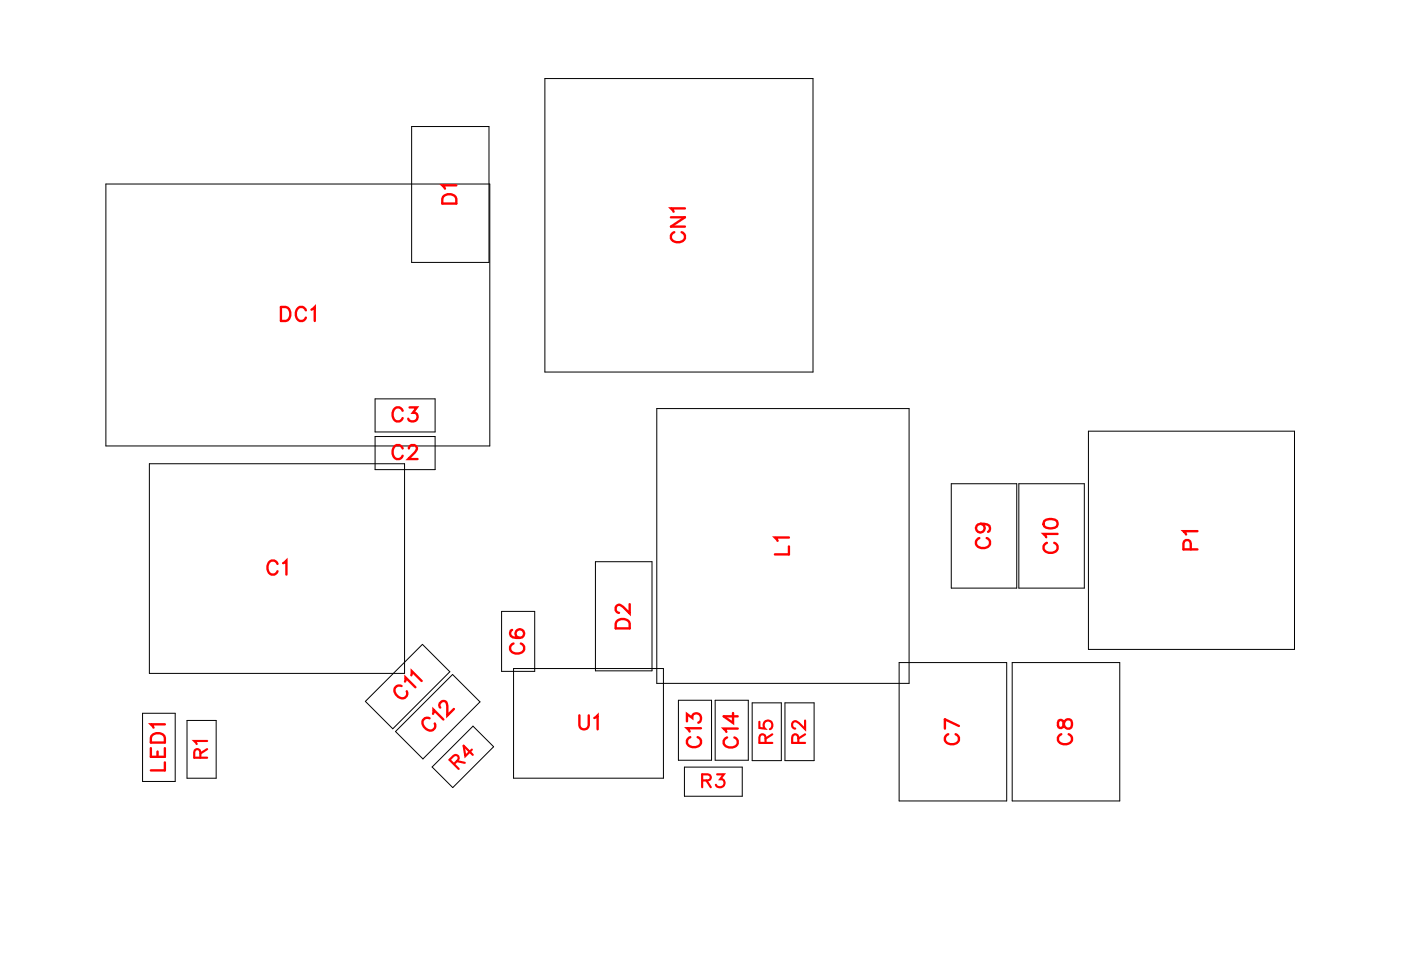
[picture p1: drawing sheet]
<svg xmlns="http://www.w3.org/2000/svg" width="71mm" height="48mm" viewBox="0 0 71 48" stroke-linecap="round" stroke-linejoin="round" font-family="sans-serif">
<g fill="none" stroke="#000" stroke-width=".05">
<path d="M5.4 9.3h19.4v13.3h-19.4zM20.8 6.4h3.9v6.9h-3.9zM27.5 4h13.6v14.8h-13.6zM7.2 36.1h1.7v3.4h-1.7zM7.6 23.5h12.9v10.6h-12.9zM9.5 36.4h1.4v3h-1.4zM19 20.2h3v1.7h-3zM19 22.1h3v1.7h-3zM21.4 32.6l1.3 1.4-2.8 2.9-1.4-1.4zM22.9 34.1l1.4 1.4-2.9 2.9-1.4-1.4zM23.9 36.7l1.1 1.1-2.1 2-1.1-1zM25.4 30.9h1.6v3.1h-1.6z"/>
<path d="M26 33.8h7.5v5.6h-7.5zM30.1 28.4h2.9v5.5h-2.9zM33.2 20.7h12.8v13.9h-12.8zM34.3 35.4h1.7v3.1h-1.7zM34.6 38.8h2.9v1.5h-2.9zM36.2 35.4h1.6v3.1h-1.6zM38 35.6h1.5v2.9h-1.5zM39.7 35.6h1.5v2.9h-1.5zM45.5 33.5h5.4v7h-5.4zM48.1 24.5h3.3v5.2h-3.3zM51.2 33.5h5.4v7h-5.4zM51.5 24.5h3.3v5.2h-3.3z"/>
<path d="M55 21.8h10.4v11h-10.4z"/>
</g>
<g fill="none" stroke="#f00" stroke-width=".12">
<path d="M14.2 15.5h.2a.38 .38 0 0 1 .3 .4 .38 .38 0 0 1-.3 .3h-.2zM15.5 15.7a.26 .26 0 0 0-.3-.2 .26 .26 0 0 0-.2 .3v.2a.26 .26 0 0 0 .2 .2 .26 .26 0 0 0 .3-.1M15.7 15.7l.2-.2v.7M22.5 9.9l.1-.1 .4 .1 .1 .4h-.7zM23.1 9.4h-.7l.1 .1M33.9 11h.7l-.7 .5h.7M34.1 11.7a.26 .26 0 0 0-.2 .3 .26 .26 0 0 0 .3 .3h.2a.26 .26 0 0 0 .2-.3 .26 .26 0 0 0-.1-.3M34.6 10.5h-.7l.1 .2M7.6 37.8v.5h.7v-.5M7.7 37.2a.39 .39 0 0 1 .6 .1v.3h-.7zM8 38v.3M8.3 36.6h-.7l.2 .2"/>
<path d="M8.3 38.6v.4h-.7M14 28.5a.26 .26 0 0 0-.3-.1 .26 .26 0 0 0-.2 .2v.2a.26 .26 0 0 0 .2 .3 .26 .26 0 0 0 .3-.2M14.3 28.5l.2-.1v.7M20.3 34.7a.26 .26 0 0 0-.3 .1 .26 .26 0 0 0 0 .3l.1 .1a.26 .26 0 0 0 .4 .1 .26 .26 0 0 0 .1-.3M20.4 22.7a.26 .26 0 0 0-.3-.2 .26 .26 0 0 0-.3 .3v.2a.26 .26 0 0 0 .3 .2 .26 .26 0 0 0 .3-.1M20.4 20.8a.26 .26 0 0 0-.3-.2 .26 .26 0 0 0-.3 .3v.1a.26 .26 0 0 0 .3 .3 .26 .26 0 0 0 .3-.2M20.5 34.5v-.2l.5 .5M20.7 22.7l.1-.2h.1l.2 .1-.1 .3-.4 .3h.5M20.7 20.6h.4l-.2 .3a.24 .24 0 0 1 .1 .4 .24 .24 0 0 1-.4-.1M20.8 34.2v-.3l.5 .5M21.7 36.3a.26 .26 0 0 0-.3 .1 .26 .26 0 0 0 0 .4l.1 .1a.26 .26 0 0 0 .4 0 .26 .26 0 0 0 .1-.3M21.9 36.1v-.2l.5 .5"/>
<path d="M22.3 35.8l-.1-.2 .1-.1h.2l.1 .2v.5l.3-.3M25.9 31.9h-.1a.35 .35 0 0 0 .3 .4 .35 .35 0 0 0 .4-.2 .22 .22 0 0 0-.2-.3 .22 .22 0 0 0-.2 .2 .22 .22 0 0 0 .2 .3M26 32.6a.26 .26 0 0 0-.2 .2 .26 .26 0 0 0 .3 .3h.1a.26 .26 0 0 0 .3-.3 .26 .26 0 0 0-.2-.2M29.3 36.2v.5l.2 .2 .2-.1 .1-.6M30 36.3l.2-.1v.7M31.2 31.4l.2-.1 .3 .1 .1 .4h-.7zM31.8 30.6v.4l-.3-.3-.2-.1-.2 .1v.2l.2 .1M34.7 36.5v-.4l.3 .2a.24 .24 0 0 1 .4-.2 .25 .25 0 0 1-.1 .5M34.9 37.3a.26 .26 0 0 0-.2 .3 .26 .26 0 0 0 .3 .2h.2a.26 .26 0 0 0 .2-.2 .26 .26 0 0 0-.1-.3M35.4 36.8h-.7l.2 .2M36.8 37.3a.26 .26 0 0 0-.2 .3 .26 .26 0 0 0 .3 .2h.1a.26 .26 0 0 0 .3-.2 .26 .26 0 0 0-.2-.3M37.1 36.1v.5l-.5-.4h.7"/>
<path d="M37.3 36.9h-.7l.1 .1M39.9 27.2h-.7l.1 .2M39.9 27.6v.4h-.7M47.9 37.1a.26 .26 0 0 0-.1 .3 .26 .26 0 0 0 .2 .2h.2a.26 .26 0 0 0 .3-.2 .26 .26 0 0 0-.2-.3M48.5 36.7l-.7-.3v.5M49.5 27.2a.26 .26 0 0 0-.2 .3 .26 .26 0 0 0 .3 .2h.2a.26 .26 0 0 0 .2-.2 .26 .26 0 0 0-.1-.3M49.6 26.5a.22 .22 0 0 1 .2 .3 .22 .22 0 0 1-.4 .1 .22 .22 0 0 1 0-.4h.2a.34 .34 0 0 1 .4 .3l-.1 .1M52.8 26.4l.3-.1a.3 .3 0 0 1 .4 .2 .38 .38 0 0 1-.4 .2 .38 .38 0 0 1-.3-.2zM52.9 27.5a.26 .26 0 0 0-.2 .3 .26 .26 0 0 0 .3 .2h.2a.26 .26 0 0 0 .3-.2 .26 .26 0 0 0-.2-.3M53.5 27h-.7l.1 .2M53.5 36.5v.3h.1l.4-.4a.24 .24 0 0 1 .2 .2 .24 .24 0 0 1-.2 .3l-.2-.1-.1-.3zM53.6 37.1a.26 .26 0 0 0-.1 .3 .26 .26 0 0 0 .3 .2h.1a.26 .26 0 0 0 .3-.2 .26 .26 0 0 0-.2-.3"/>
<path d="M60.2 27.8v-.4h-.3l-.1 .4h.7M60.5 26.9h-.7l.2 .1"/>
</g>
<g fill="none" stroke="#f00" stroke-width=".11">
<path d="M10.1 38.3v-.3l-.2-.1-.1 .4h.7M10.5 37.5h-.7l.1 .1M10.5 37.9l-.4 .2M22.9 38.7l.3-.3-.1-.2-.4 .2 .5 .5M23.1 38.5l.4 .1M23.9 37.9l-.4 .3-.1-.5 .5 .5M35.5 39.5l.4-.1v-.2h-.4v.6M35.7 39.5l.2 .3M36.3 39.2h.3l-.2 .2a.22 .22 0 0 1 .2 .4 .22 .22 0 0 1-.4-.1M38.4 36.5v.3l.3 .1a.23 .23 0 0 1 0-.4 .23 .23 0 0 1 .3 0 .23 .23 0 0 1-.1 .4M38.7 37.6v-.4h-.3v.4h.6M39 37.1l-.3 .3"/>
<path d="M40.4 37.6l-.1-.4h-.2l-.1 .4h.7M40.7 36.4v.5l-.5-.4-.2 .2 .2 .2M40.7 37.1l-.3 .3"/>
</g>
<g font-size="1.2" fill="#fff">
<text x="23.4" y="10.4" transform="rotate(-90 23.4 10.4)">D1</text>
<text x="14.1" y="16.5">DC1</text>
<text x="34.9" y="12.3" transform="rotate(-90 34.9 12.3)">CN1</text>
<text x="19.8" y="23.5">C2</text>
<text x="19.8" y="21.6">C3</text>
<text x="13.5" y="29.4">C1</text>
<text x="40.2" y="28.1" transform="rotate(-90 40.2 28.1)">L1</text>
<text x="50.3" y="27.8" transform="rotate(-90 50.3 27.8)">C9</text>
<text x="53.8" y="28" transform="rotate(-90 53.8 28)">C10</text>
<text x="60.8" y="27.9" transform="rotate(-90 60.8 27.9)">P1</text>
<text x="20.5" y="35.7" transform="rotate(-45 20.5 35.7)">C11</text>
<text x="26.8" y="33.1" transform="rotate(-90 26.8 33.1)">C6</text>
<text x="32.1" y="31.8" transform="rotate(-90 32.1 31.8)">D2</text>
<text x="8.6" y="39" transform="rotate(-90 8.6 39)">LED1</text>
<text x="21.9" y="37.3" transform="rotate(-45 21.9 37.3)">C12</text>
<text x="29.2" y="37.2">U1</text>
<text x="35.7" y="37.9" transform="rotate(-90 35.7 37.9)">C13</text>
<text x="37.6" y="37.9" transform="rotate(-90 37.6 37.9)">C14</text>
<text x="48.8" y="37.7" transform="rotate(-90 48.8 37.7)">C7</text>
<text x="54.5" y="37.7" transform="rotate(-90 54.5 37.7)">C8</text>
</g>
<g font-size="1.1" fill="#fff">
<text x="10.7" y="38.4" transform="rotate(-90 10.7 38.4)">R1</text>
<text x="23.3" y="39.1" transform="rotate(-45 23.3 39.1)">R4</text>
<text x="35.4" y="40.1">R3</text>
<text x="39.3" y="37.6" transform="rotate(-90 39.3 37.6)">R5</text>
<text x="41" y="37.6" transform="rotate(-90 41 37.6)">R2</text>
</g>
</svg>
